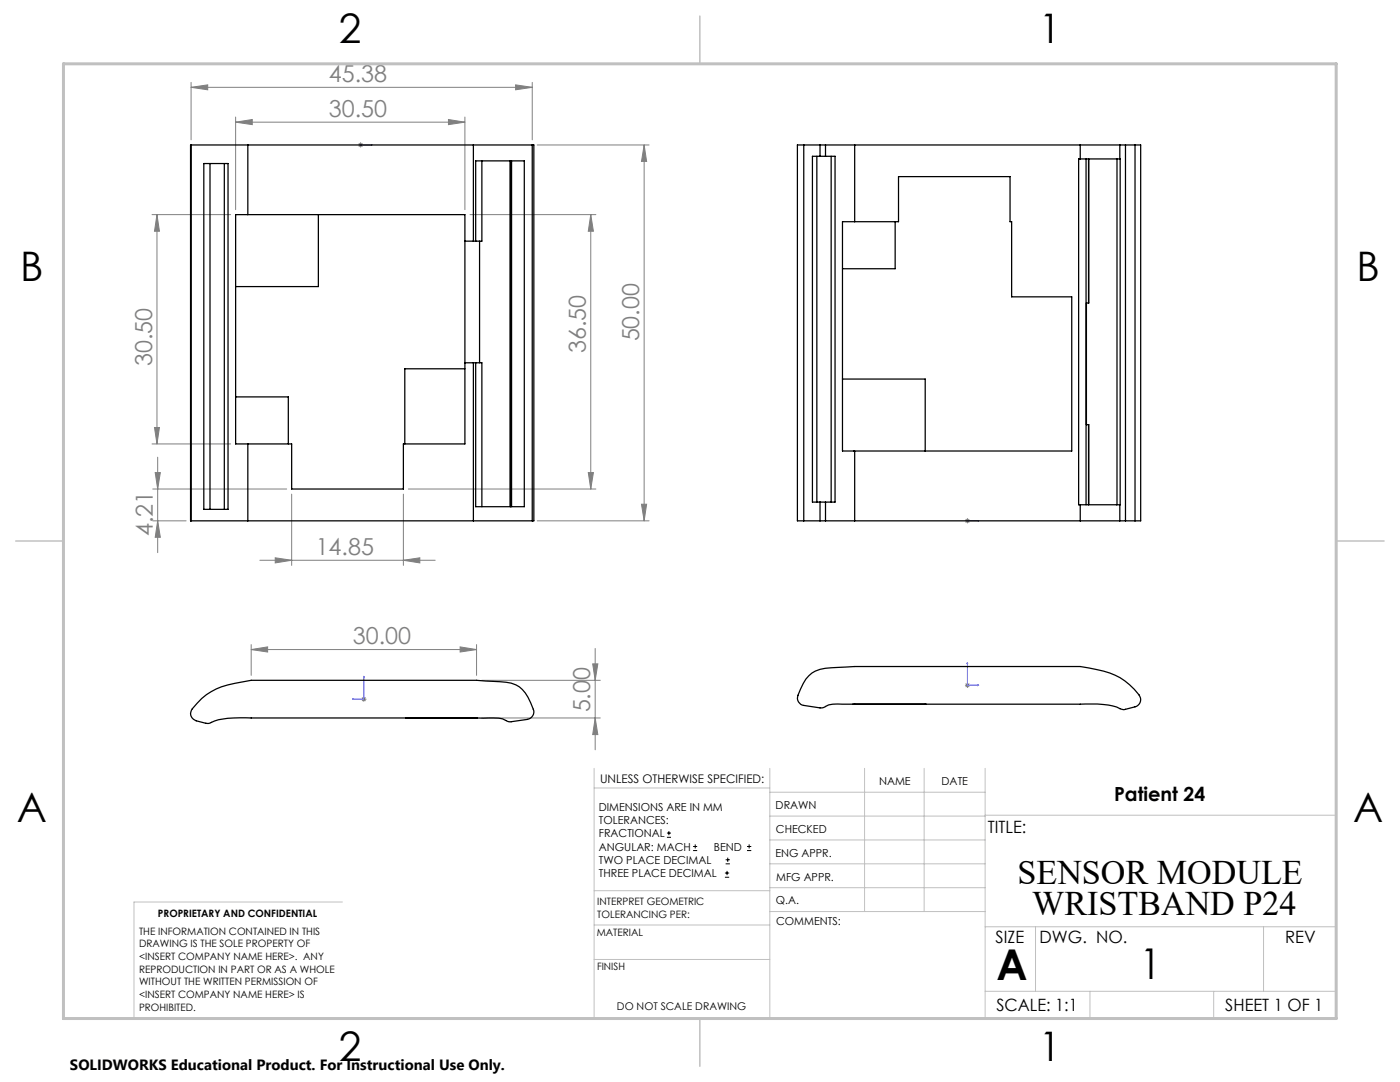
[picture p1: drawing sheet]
<svg xmlns="http://www.w3.org/2000/svg" width="279mm" height="216mm" viewBox="0 0 279 216" stroke-linecap="round" stroke-linejoin="round" font-family="sans-serif">
<g fill="none" stroke="#000" stroke-width=".2">
<path d="M133.1 167.1h.8M133.1 166.2h.8M133.5 165.8v.9M138.3 169.7h.8M138.3 168.9h.8M138.7 168.5v.8M144.7 175h.8M144.7 174.2h.8M144.8 172.4h.9M144.8 171.6h.9M145.1 173.8v.8M145.2 171.1v.9"/>
<path d="M149.1 169.7h.8M149.1 168.9h.8M149.5 168.5v.8"/>
</g>
<g fill="none" stroke="#00f" stroke-width=".2">
<path d="M71.9 28.9h.1zM72 28.9h.1M72 28.9h2.3M74.3 28.9h-.3h.3M193 103.9h.1zM193.1 103.9h.1M193.1 103.9h2.2M195.3 103.9h-.2h.2M70.3 139.5h.3v.1zM72.6 134.9v4.6h-2.3M72.6 134.9l.1 .3h-.1zM193.1 132.2v4.5h2.2"/>
<path d="M193.1 132.2v.2h-.1zM195.1 136.7h.2l-.2 .1z"/>
</g>
<g fill="none" stroke="#808080" stroke-width=".2">
<path d="M38.1 17.4l3.4-.5v1zM38.1 16.4v11.5M38.1 17.4h68.1M102.9 16.9l3.3 .5-3.3 .5zM106.2 16.4v11.5M47 24.4l3.3-.6v1.1zM47 23.4v18.4M47 24.4h45.8M71.5 28.9h1M71.6 28.6l.7 .7M72 28.4v1M72.3 28.6l-.7 .7"/>
<path d="M89.5 23.8l3.3 .6-3.3 .5zM92.8 23.4v18.4M107.2 28.9h22.3M128.6 28.9l.4 3.3h-1zM128.6 28.9v75M30.3 42.8h15.7M31.3 42.8v45.8M31.3 42.8l.5 3.3h-1zM93.8 42.8h25.1M117.9 42.8l.5 3.3h-1zM117.9 42.8v54.8M30.3 88.6h15.7"/>
<path d="M30.5 97.6h26.7M30.8 85.3h1l-.5 3.3zM31 94.3h1l-.5 3.3zM31.5 91.2v19.1M58.2 98.6v14.2M80.5 98.6v14.2M81.5 97.6h37.4M117.4 94.3h1l-.5 3.3zM30.5 103.9h6.6M31.5 103.9l.5 3.3h-1zM51.9 111.8h35M54.9 111.3l3.3 .5-3.3 .5z"/>
<path d="M80.5 111.8l3.3-.5v1zM107.2 103.9h22.3M128 100.6h1l-.4 3.3zM192.6 103.9h1M192.7 103.6l.7 .7M193.1 103.4v1M193.4 103.6l-.7 .7M50.1 129.6l3.3-.5v1zM50.1 128.6v6.2M50.1 129.6h45M72.1 139.5h1M72.2 139.2l.8 .7"/>
<path d="M72.6 139v1M73 139.2l-.8 .7M91.8 129.1l3.3 .5-3.3 .5zM95.1 128.6v6.2M96.1 135.7h23.7M118.3 132.5h1l-.5 3.2zM118.8 129.4v20.2M192.6 136.7h1M192.7 136.4l.7 .7M193.1 136.2v1.1M193.4 136.4l-.7 .7M96.1 143.3h23.7"/>
<path d="M118.8 143.3l.5 3.3h-1z"/>
</g>
<g fill="none" stroke="#c0c0c0" stroke-width=".2">
<path d="M118.6 153.3v49.9M118.6 157.2h35M153.6 153.3v49.9M153.6 158.1h43M172.5 153.3v28.6M184.4 153.3v28.6M196.6 153.3v49.9M266.7 153.3v49.9h-240v-23.2h41.6M118.6 177.7h35M153.6 162.8h43M153.6 177.1h43M153.6 167.6h43"/>
<path d="M153.6 172.4h43M196.6 162.7h70.1M118.6 191.5h35M118.6 184.6h35M153.6 181.9h43M196.6 184.9h70.1M196.6 197.8h70.1M206.7 184.9v12.9M217.5 197.8v5.4M242.2 197.8v5.4M252.2 184.9v12.9"/>
</g>
<path d="M139.7 3.2v9.5M3.1 107.9h9.6M266.7 107.9h9.5M139.7 203.2v9.6" fill="none" stroke="#c0c0c0" stroke-width=".3"/>
<path d="M12.7 12.7h254v190.5h-254z" fill="none" stroke="#c0c0c0" stroke-width=".6"/>
<g fill="#00f">
<path d="M74 28.9h.3zM71.9 28.9h.1z"/>
<path d="M195.1 103.9h.2zM193 103.9h.1zM70.3 139.5l.3 .1v-.1zM72.6 134.9v.3h.1zM195.1 136.7h.2l-.2 .1zM193.1 132.2v.2h-.1z"/>
</g>
<g fill="#808080">
<path d="M102.9 16.9l3.3 .5-3.3 .5zM38.1 17.4l3.4-.5v1zM80.5 111.8l3.3-.5v1zM54.9 111.3l3.3 .5-3.3 .5z"/>
<path d="M50.1 129.6l3.3-.5v1zM91.8 129.1l3.3 .5-3.3 .5z"/>
<path d="M128 100.6h1l-.4 3.3zM128.6 28.9l.4 3.3h-1zM117.4 94.3h1l-.5 3.3zM117.9 42.8l.5 3.3h-1z"/>
<path d="M31 94.3h1l-.5 3.3zM31.5 103.9l.5 3.3h-1zM31.3 42.8l.5 3.3h-1zM30.8 85.3h1l-.5 3.3zM118.3 132.5h1l-.5 3.2zM118.8 143.3l.5 3.3h-1z"/>
<path d="M47 24.4l3.3-.6v1.1zM89.5 23.8l3.3 .6-3.3 .5z"/>
</g>
<g fill="none" stroke="#000" stroke-width=".25">
<path d="M38 28.9v75h.1M40.7 32.6h4.8v69h-4.8zM41.9 32.6v69M44.8 32.6v69M49.5 28.9h-11.4v75M49.5 28.9v13.9M49.5 28.9h45M94.5 28.9h11.7M94.5 28.9v19.2M96.2 32.1v16h-1.3M101.8 32.1v69M102.1 32.1v69"/>
<path d="M106.2 28.9h.3v75h-.3M106.2 28.9v75M160.4 28.9h-1.3v75h1.3M160.4 28.9h3.3M160.4 28.9v75M163 31.2v69M163.7 31.2h1M163.7 28.9h1M163.7 28.9v2.3M163.7 31.2h-1.6v69h1.6M164.7 31.2h2v69h-2M164.7 28.9h5.9"/>
<path d="M164.7 28.9v2.3M165.9 31.2v69M170.6 28.9h45M170.6 28.9v15.3M215.6 31.7h7.8M215.6 28.9h7.9M215.6 28.9v2.8M215.6 31.7h-.3v69h.3M216.7 31.7v69M217.2 31.7v28.8M217.3 31.7v28.8h-.5v24.2h.5v16M222.9 31.7v69"/>
<path d="M223.5 28.9v75M223.5 28.9h1.1M224.6 28.9h1.9M224.6 28.9v75M226.5 28.9h1.1v75h-1.1M226.5 28.9v75M49.5 42.8h-2.5v45.8h2.5M49.5 42.8h43.3v45.8h-12.3v9h-22.3v-9h-8.7M63.5 42.8v14.4h-16.5M92.8 48.1h1.7M94.5 48.1h.4M94.9 48.1v-16h9.7v69h-9.7v-28.7"/>
<path d="M95.7 48.1v24.3M168.1 44.2h11.2v-9h22.3v9h.3v15h12v30.8h-45.8zM178.6 44.2v9.4h-10.5M47 79.2h10.5v9.4M92.8 72.4h1.7M92.8 73.6h-12v15M94.5 72.4h.4M94.5 72.4v31.5M94.9 72.4h1.3v28.7M168.1 75.6h16.5v14.4M49.5 88.6v15.3M170.6 90v13.9"/>
<path d="M217.2 84.7v16M38.1 103.9h11.4M49.5 103.9h45M94.5 103.9h11.7M160.4 103.9h3.3M163.7 100.2h1M163.7 103.9h1M163.7 100.2v3.7M164.7 103.9h5.9M164.7 100.2v3.7M170.6 103.9h45M215.6 100.7h7.8"/>
<path d="M215.6 103.9h7.9M215.6 100.7v3.2M223.5 103.9h1.1M224.6 103.9h1.9M81 143.3h.1M95.1 143.3h2.5a5.8 5.8 0 0 1 3.5 .5l.8 .2 3.4-.5a1.51 1.51 0 0 0 1.1-2 9.6 9.6 0 0 0-2.8-4.4 6.7 6.7 0 0 0-3.8-1.1l-4.7-.3h-45l-1.7 .4a14.5 14.5 0 0 0-8.1 3.3l-1 .9a2.97 2.97 0 0 0-1.3 2 1.58 1.58 0 0 0 1.2 1.5l1.9 .5h.7a10 10 0 0 1 4.9-1h48.6M170.2 140.5h45.4a17.3 17.3 0 0 1 7.9 .9l.8 .2 2.2-.6a1.49 1.49 0 0 0 .8-2.3 12.6 12.6 0 0 0-8.5-5.1l-3.2-.6h-45l-3.3 .2a9.9 9.9 0 0 0-5.3 1.1 9.2 9.2 0 0 0-2.9 5.1l.2 .7a1.37 1.37 0 0 0 1.1 .7l3.3 .5 .5-.1a6.7 6.7 0 0 1 3.9-.7h2.5M184.6 140.5h.1"/>
</g>
<g font-size="8.5">
<text x="198.9" y="195.5">A</text>
<text x="227.5" y="195.4">1</text>
</g>
<g font-size="8.1">
<text x="67.6" y="8.5">2</text>
<text x="207.3" y="8.5">1</text>
<text x="4" y="56.2">B</text>
<text x="270.7" y="56.2">B</text>
<text x="3.3" y="164.1">A</text>
<text x="270" y="164.1">A</text>
<text x="67.6" y="211.7">2</text>
<text x="207.3" y="211.7">1</text>
</g>
<g font-size="6.9">
<text x="203.1" y="176.4">SENSOR MODULE</text>
<text x="206" y="182.6">WRISTBAND P24</text>
</g>
<g font-size="4.7" fill="#808080">
<text x="65.6" y="16.4">45.38</text>
<text x="65.6" y="23.3">30.50</text>
<text x="116.9" y="70.5" transform="rotate(-90 116.9 70.5)">36.50</text>
<text x="127.5" y="68.1" transform="rotate(-90 127.5 68.1)">50.00</text>
<text x="30.3" y="73.1" transform="rotate(-90 30.3 73.1)">30.50</text>
<text x="30.5" y="106.9" transform="rotate(-90 30.5 106.9)">4.21</text>
<text x="63" y="110.8">14.85</text>
<text x="70.4" y="128.6">30.00</text>
<text x="117.8" y="142.2" transform="rotate(-90 117.8 142.2)">5.00</text>
</g>
<text font-size="3.9" x="222.3" y="159.8">Patient 24</text>
<g font-size="3.4">
<text x="197.2" y="166.3">TITLE:</text>
<text x="198.7" y="188.1">SIZE</text>
<text x="207.5" y="188.1">DWG. NO.</text>
<text x="256.5" y="188.2">REV</text>
<text x="198.8" y="201.7">SCALE: 1:1</text>
<text x="244.5" y="201.7">SHEET 1 OF 1</text>
</g>
<text font-size="3" x="14" y="213.5">SOLIDWORKS Educational Product. For Instructional Use Only.</text>
<text font-size="2.4" x="119.8" y="156.2">UNLESS OTHERWISE SPECIFIED:</text>
<g font-size="2.2">
<text x="119.5" y="161.8">DIMENSIONS ARE IN MM</text>
<text x="154.8" y="161.4">DRAWN</text>
<text x="175.4" y="156.6">NAME</text>
<text x="187.9" y="156.7">DATE</text>
<text x="119.5" y="164.4">TOLERANCES:</text>
<text x="119.5" y="167.1">FRACTIONAL</text>
<text x="154.9" y="166.3">CHECKED</text>
<text x="119.5" y="169.7">ANGULAR: MACH</text>
<text x="119.5" y="172.4">TWO PLACE DECIMAL</text>
<text x="142.5" y="169.7">BEND</text>
<text x="154.8" y="170.9">ENG APPR.</text>
<text x="119.5" y="175">THREE PLACE DECIMAL</text>
<text x="154.9" y="175.7">MFG APPR.</text>
<text x="154.9" y="180.4">Q.A.</text>
<text x="154.9" y="184.6">COMMENTS:</text>
</g>
<text font-size="2.1" x="123.1" y="201.6">DO NOT SCALE DRAWING</text>
<g font-size="2">
<text x="31.5" y="182.9">PROPRIETARY AND CONFIDENTIAL</text>
<text x="119.2" y="180.6">INTERPRET GEOMETRIC</text>
<text x="119.2" y="183.1">TOLERANCING PER:</text>
<text x="27.8" y="186.5">THE INFORMATION CONTAINED IN THIS</text>
<text x="27.8" y="189">DRAWING IS THE SOLE PROPERTY OF</text>
<text x="27.8" y="191.6">&lt;INSERT COMPANY NAME HERE&gt;. ANY</text>
<text x="119.1" y="186.7">MATERIAL</text>
<text x="27.8" y="194.1">REPRODUCTION IN PART OR AS A WHOLE</text>
<text x="27.8" y="196.6">WITHOUT THE WRITTEN PERMISSION OF</text>
<text x="119.1" y="193.5">FINISH</text>
<text x="27.8" y="199.1">&lt;INSERT COMPANY NAME HERE&gt; IS</text>
<text x="27.8" y="201.7">PROHIBITED.</text>
</g>
</svg>
